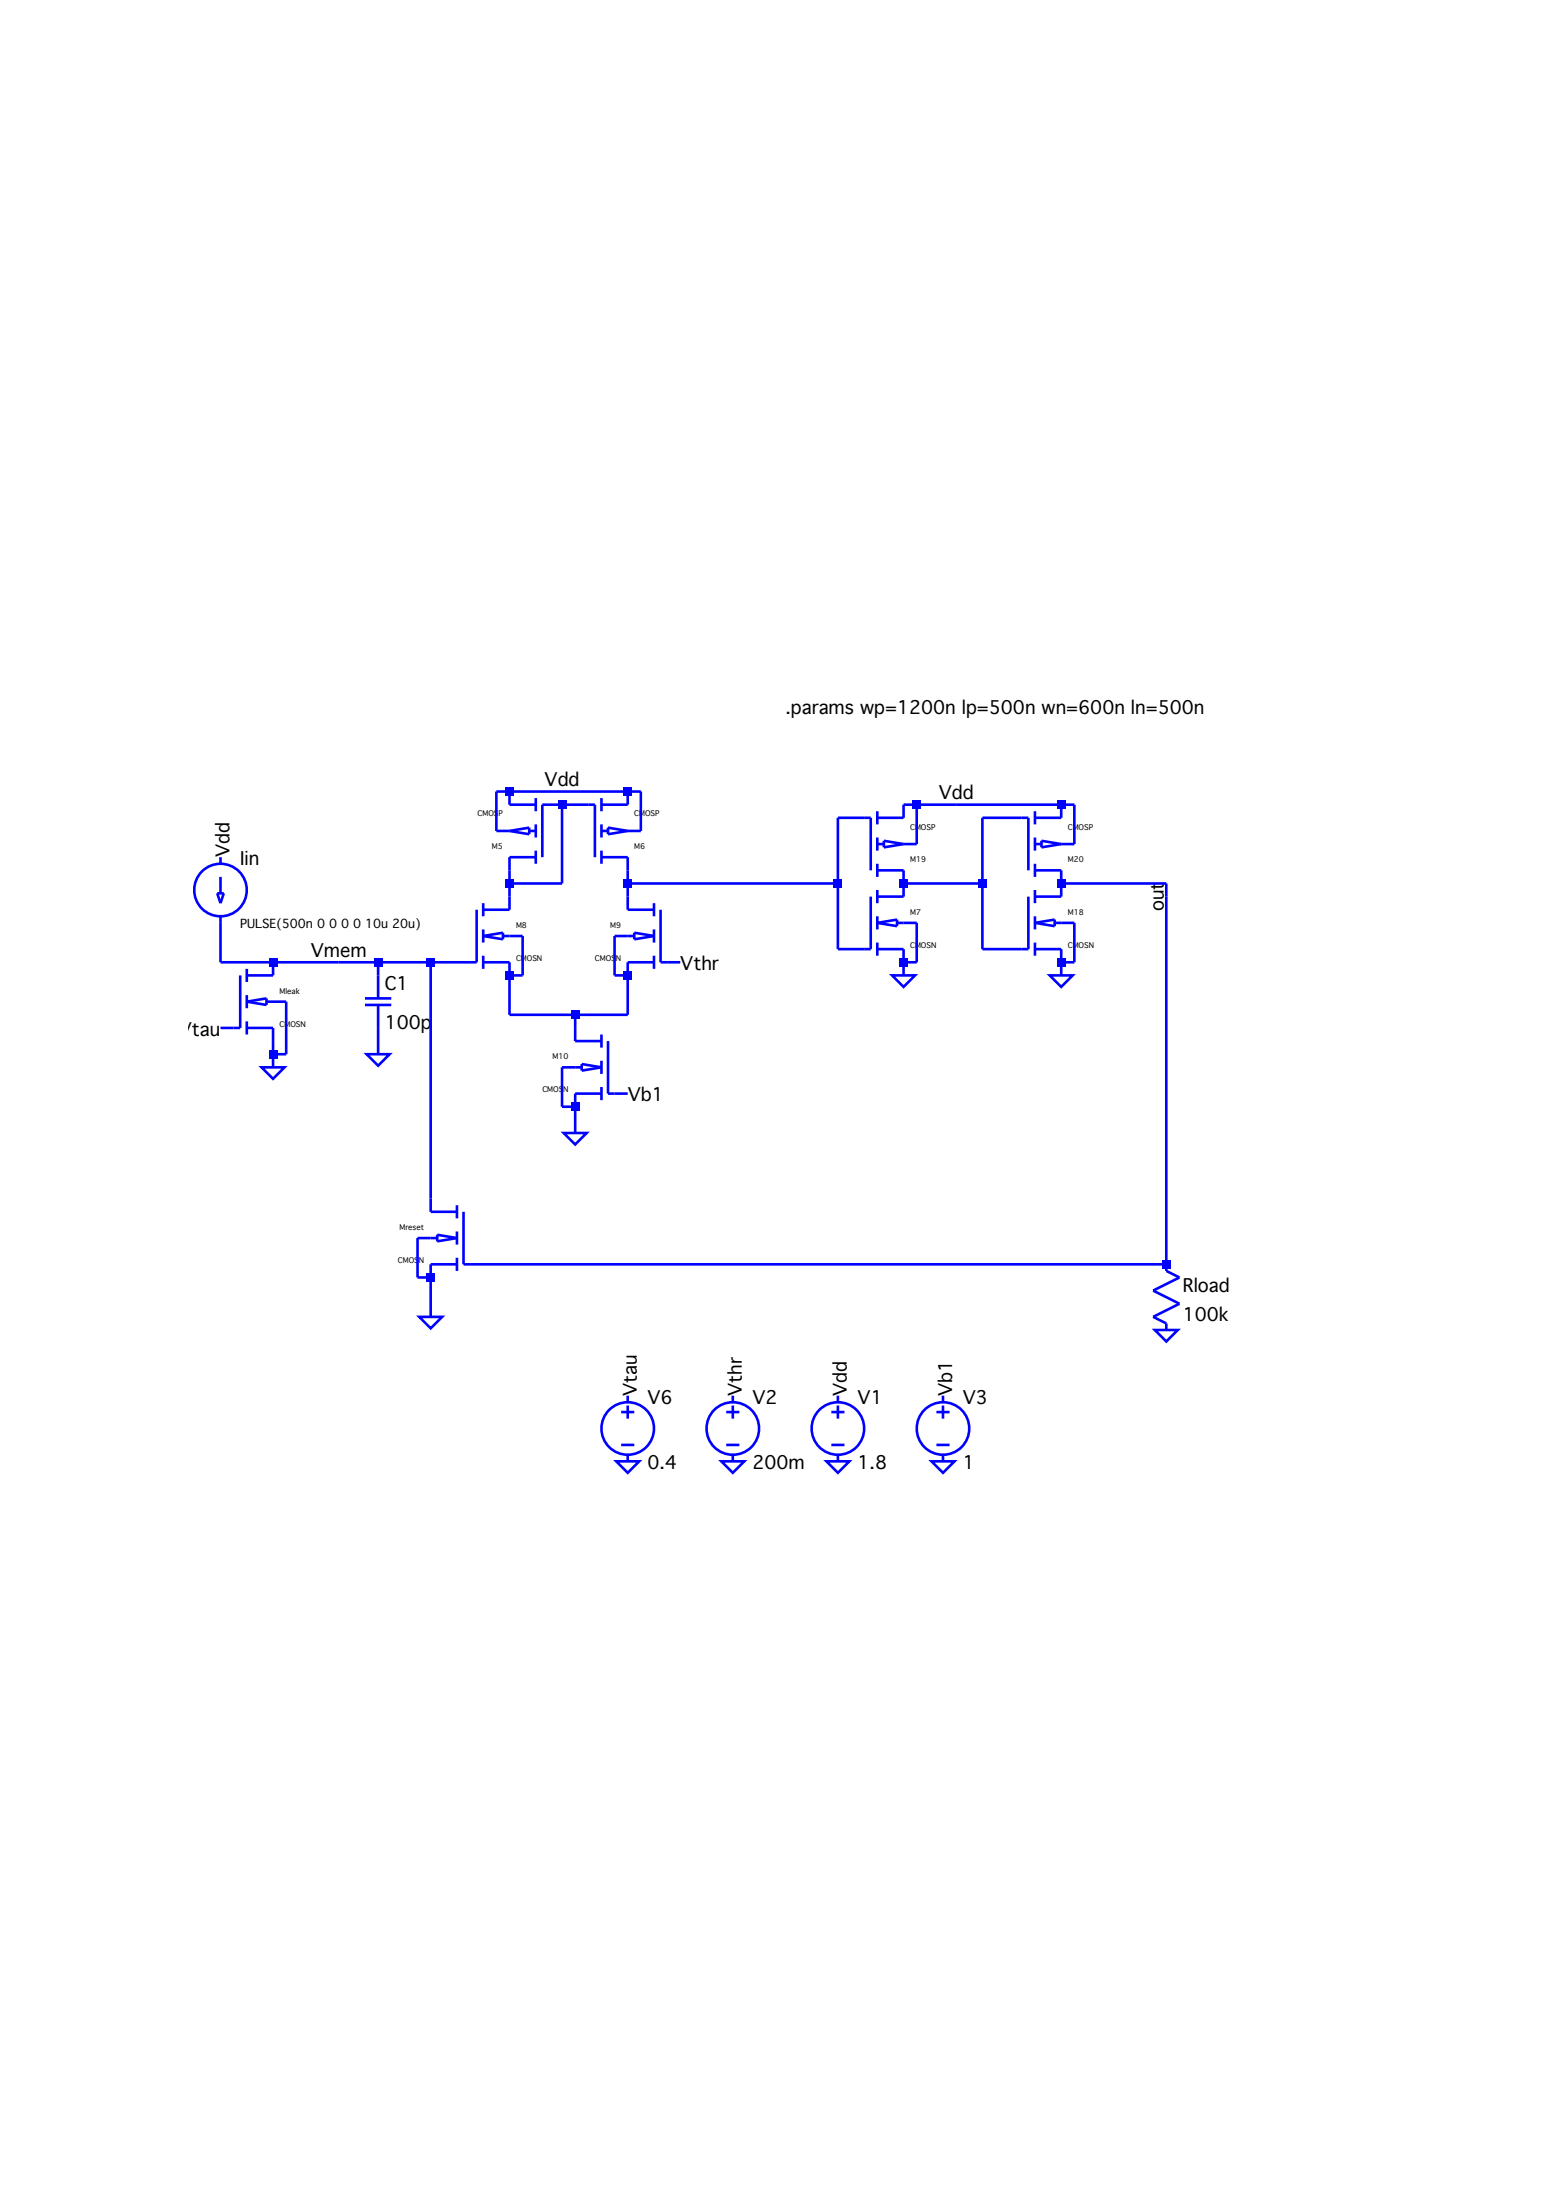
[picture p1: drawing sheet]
<svg xmlns="http://www.w3.org/2000/svg" width="210mm" height="297mm" viewBox="0 0 210 297" stroke-linecap="round" stroke-linejoin="round" font-family="sans-serif">
<g fill="none" stroke="#00f" stroke-width=".35">
<path d="M29.8 115.7v.9M29.8 118.4v2.2M68.8 106.9v1.7h3.5M68.8 112.2h-1.8v-5.3h19.5v5.3h-1.8M68.8 112.2l2.6-.5v.9zM71.4 112.2h.9M72.3 115.7h-3.5v7.1h-3.6M72.3 107.8v1.7M72.3 111.3v1.8M72.3 114.9v1.7M73.2 115.7v-7.1h7.1v7.1M75.9 108.6v10.7h-7.1"/>
<path d="M81.2 115.7h3.5v7.1h3.6M81.2 112.2h.9M81.2 107.8v1.7M81.2 111.3v1.8M81.2 114.9v1.7M82.1 111.7l2.6 .5-2.6 .4zM84.7 106.9v1.7h-3.5M84.7 119.3h28.4M117.5 117.5v-7.1h-4.4v17.8h4.4v-7.1M118.4 110.4h3.6v-1.8h23v5.4h-1.8M118.4 117.5h3.6v3.6h-3.6M118.4 109.5v1.8"/>
<path d="M118.4 113.1v1.8M118.4 116.6v1.8M118.4 114h.9M119.3 113.5l2.7 .5-2.7 .4zM122 119.3h10.6M123.7 108.6v5.4h-1.7M138.8 117.5v-7.1h-6.2v17.8h6.2v-7.1M139.7 117.5h3.5v3.6h-3.5M139.7 109.5v1.8M139.7 113.1v1.8M139.7 116.6v1.8M139.7 114h.9"/>
<path d="M140.6 113.5l2.6 .5-2.6 .4zM143.2 108.6v1.8h-3.5M143.2 119.3h14.2v52.3l1.8 .9-3.5 1.8 3.5 1.7-3.5 1.8 1.7 .9v.9M29.3 120.6h.9l-.4 1.3zM32.4 131.7v7.1h-2.6M33.3 138.8h3.6v5.3M33.3 135.2l2.7-.4v.9zM33.3 130.8v1.8M33.3 134.4v1.7M33.3 137.9v1.8M36 135.2h2.6v7.1h-1.7M36.9 129.9v1.8h-3.6"/>
<path d="M49.3 134.8h3.5M49.3 135.7h3.5M51 129.9v4.9M51 135.7v6.6M58.1 129.9v33.7h3.6M64.3 122.8v7.1h-34.5v-6.2M65.2 129.9h3.6v7.1h15.9v-7.1h3.6M65.2 126.4l2.7-.5v.9zM65.2 121.9v1.8M65.2 125.5v1.8M65.2 129v1.8M67.9 126.4h2.6v5.3h-1.7"/>
<path d="M77.6 137v3.6h3.6M81.2 139.7v1.7M85.6 126.4h-2.6v5.3h1.7M85.6 125.9l2.7 .5-2.7 .4zM88.3 121.9v1.8M88.3 125.5v1.8M88.3 129v1.8M89.2 122.8v7.1h2.6M118.4 128.2h3.6v3.5M118.4 124.6l2.7-.4v.8zM118.4 120.2v1.7M118.4 123.7v1.8"/>
<path d="M118.4 127.3v1.7M120.4 131.7h3.1l-1.5 1.5zM121.1 124.6h2.6v5.3h-1.7M139.7 128.2h3.5v3.5M139.7 124.6l2.7-.4v.8zM139.7 120.2v1.7M139.7 123.7v1.8M139.7 127.3v1.7M141.7 131.7h3.1l-1.6 1.5zM142.4 124.6h2.6v5.3h-1.8M35.3 144.1h3.1l-1.5 1.6zM49.5 142.3h3.1l-1.6 1.6z"/>
<path d="M76.1 153h3.1l-1.6 1.5zM78.5 144.1h-2.6v5.3h1.7M78.5 143.7l2.7 .4-2.7 .5zM81.2 143.2v1.8M81.2 146.8v1.7M81.2 147.7h-3.6v5.3M82.1 140.6v7.1h2.6M56.6 177.8h3.1l-1.6 1.6zM59 167.2h-2.6v5.3h1.7M59 166.7l2.7 .5-2.7 .4zM61.7 170.7h-3.6v7.1M61.7 162.7v1.8"/>
<path d="M61.7 166.3v1.7M61.7 169.8v1.8M62.6 163.6v7.1h94.8M155.9 179.6h3.1l-1.6 1.5zM83.2 197.3h3.1l-1.6 1.6zM83.8 190.7h1.8M83.8 195.1h1.8M84.7 188.4v.9M84.7 189.8v1.7M84.7 196.4v.9M97.4 197.3h3.1l-1.6 1.6zM98 190.7h1.8"/>
<path d="M98 195.1h1.8M98.9 188.4v.9M98.9 189.8v1.7M98.9 196.4v.9M111.6 197.3h3.1l-1.6 1.6zM112.2 190.7h1.8M112.2 195.1h1.8M113.1 188.4v.9M113.1 189.8v1.7M113.1 196.4v.9M125.7 197.3h3.1l-1.5 1.6zM126.4 190.7h1.8"/>
<path d="M126.4 195.1h1.8M127.3 188.4v.9M127.3 189.8v1.7M127.3 196.4v.9"/>
<circle cx="29.8" cy="120.2" r="3.5"/>
<circle cx="84.7" cy="192.9" r="3.5"/>
<circle cx="98.9" cy="192.9" r="3.5"/>
<circle cx="113.1" cy="192.9" r="3.5"/>
<circle cx="127.3" cy="192.9" r="3.5"/>
</g>
<g fill="#00f">
<path d="M36.3 129.4h1.1v1.1h-1.1z"/>
<path d="M36.3 141.8h1.1v1.1h-1.1z"/>
<path d="M50.5 129.4h1.1v1.1h-1.1z"/>
<path d="M57.6 129.4h1.1v1.1h-1.1z"/>
<path d="M57.6 171.9h1.1v1.1h-1.1z"/>
<path d="M68.2 106.3h1.1v1.1h-1.1z"/>
<path d="M68.2 118.7h1.1v1.1h-1.1z"/>
<path d="M68.2 131.1h1.1v1.2h-1.1z"/>
<path d="M75.3 108.1h1.1v1.1h-1.1z"/>
<path d="M77.1 136.5h1.1v1.1h-1.1z"/>
<path d="M77.1 148.9h1.1v1.1h-1.1z"/>
<path d="M84.2 106.3h1.1v1.1h-1.1z"/>
<path d="M84.2 118.7h1.1v1.1h-1.1z"/>
<path d="M84.2 131.1h1.1v1.2h-1.1z"/>
<path d="M112.6 118.7h1.1v1.1h-1.1z"/>
<path d="M121.4 118.7h1.1v1.1h-1.1z"/>
<path d="M121.4 129.4h1.1v1.1h-1.1z"/>
<path d="M123.2 108.1h1.1v1.1h-1.1z"/>
<path d="M132.1 118.7h1.1v1.1h-1.1z"/>
<path d="M142.7 108.1h1.1v1.1h-1.1z"/>
<path d="M142.7 118.7h1.1v1.1h-1.1z"/>
<path d="M142.7 129.4h1.1v1.1h-1.1z"/>
<path d="M156.9 170.2h1.1v1.1h-1.1z"/>
</g>
<g font-size="2.4">
<text x="106" y="96.4">.params wp=1200n lp=500n wn=600n ln=500n</text>
<text x="73.5" y="106.2">Vdd</text>
<text x="126.7" y="107.9">Vdd</text>
<text x="31" y="115.7" transform="rotate(-90 31 115.7)">Vdd</text>
<text x="32.4" y="116.8">Iin</text>
<text x="157.1" y="123" transform="rotate(-90 157.1 123)">out</text>
<text x="42" y="129.2">Vmem</text>
<text x="91.8" y="131">Vthr</text>
<text x="51.9" y="133.6">C1</text>
<text x="24.1" y="139.8">Vtau</text>
<text x="51.9" y="139">100p</text>
<text x="84.7" y="148.7">Vb1</text>
<text x="159.7" y="174.4">Rload</text>
<text x="159.7" y="178.4">100k</text>
<text x="86" y="188.4" transform="rotate(-90 86 188.4)">Vtau</text>
<text x="87.4" y="189.5">V6</text>
<text x="100.1" y="188.4" transform="rotate(-90 100.1 188.4)">Vthr</text>
<text x="101.6" y="189.5">V2</text>
<text x="114.3" y="188.4" transform="rotate(-90 114.3 188.4)">Vdd</text>
<text x="115.8" y="189.5">V1</text>
<text x="128.5" y="188.4" transform="rotate(-90 128.5 188.4)">Vb1</text>
<text x="129.9" y="189.5">V3</text>
<text x="87.4" y="198.4">0.4</text>
<text x="101.6" y="198.4">200m</text>
<text x="115.8" y="198.4">1.8</text>
<text x="129.9" y="198.4">1</text>
</g>
<text font-size="1.6" x="32.4" y="125.3">PULSE(500n 0 0 0 0 10u 20u)</text>
<g font-size="1">
<text x="64.5" y="110.2">CMOSP</text>
<text x="85.6" y="110.2">CMOSP</text>
<text x="122.9" y="112">CMOSP</text>
<text x="144.1" y="112">CMOSP</text>
<text x="66.4" y="114.7">M5</text>
<text x="85.6" y="114.7">M6</text>
<text x="122.9" y="116.4">M19</text>
<text x="144.1" y="116.4">M20</text>
<text x="69.7" y="125.3">M8</text>
<text x="82.4" y="125.3">M9</text>
<text x="122.9" y="123.5">M7</text>
<text x="144.1" y="123.5">M18</text>
<text x="69.7" y="129.7">CMOSN</text>
<text x="80.3" y="129.7">CMOSN</text>
<text x="122.9" y="128">CMOSN</text>
<text x="144.1" y="128">CMOSN</text>
<text x="37.7" y="134.2">Mleak</text>
<text x="37.7" y="138.6">CMOSN</text>
<text x="74.6" y="143">M10</text>
<text x="73.2" y="147.5">CMOSN</text>
<text x="53.9" y="166.1">Mreset</text>
<text x="53.7" y="170.5">CMOSN</text>
</g>
</svg>
